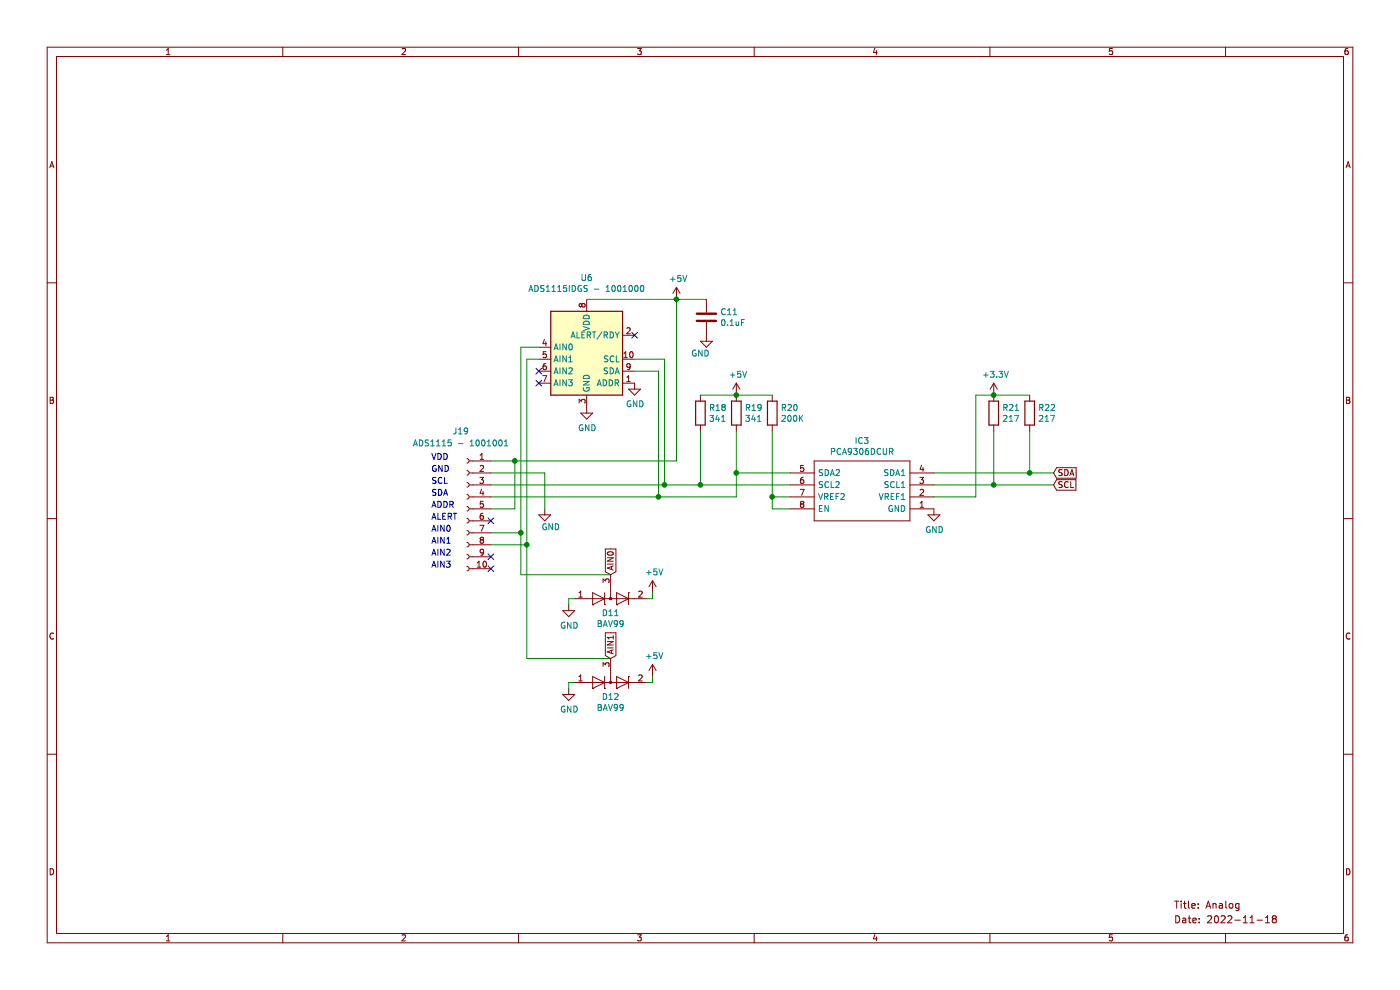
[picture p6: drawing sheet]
EESchema Schematic File Version 4
EELAYER 30 0
EELAYER END
$Descr A4 11693 8268
encoding utf-8
Sheet 6 6
Title "Analog"
Date "2022-11-18"
Rev ""
Comp ""
Comment1 ""
Comment2 ""
Comment3 ""
Comment4 ""
$EndDescr
$Comp
L Connector:Conn_01x10_Female J19
U 1 1
P 3900 4250
F 0 "J19" H 3950 4900 50  0000 C CNN
F 1 "ADS1115 - 1001001" H 3950 4800 50  0000 C CNN
F 2 "Connector_PinSocket_2.54mm:PinSocket_1x10_P2.54mm_Vertical" H 3900 4250 50  0001 C CNN
F 3 "~" H 3900 4250 50  0001 C CNN
	1    3900 4250
	-1   0    0    -1  
$EndComp
Text Notes 3600 3850 0    50   ~ 0
VDD
Text Notes 3600 3950 0    50   ~ 0
GND
Text Notes 3600 4050 0    50   ~ 0
SCL
Text Notes 3600 4150 0    50   ~ 0
SDA
Text Notes 3600 4250 0    50   ~ 0
ADDR
Text Notes 3600 4350 0    50   ~ 0
ALERT
Text Notes 3600 4450 0    50   ~ 0
AIN0
Text Notes 3600 4550 0    50   ~ 0
AIN1
Text Notes 3600 4650 0    50   ~ 0
AIN2
Text Notes 3600 4750 0    50   ~ 0
AIN3
$Comp
L power:+5V #PWR050
U 1 1
P 6150 3300
F 0 "#PWR050" H 6150 3150 50  0001 C CNN
F 1 "+5V" H 6165 3473 50  0000 C CNN
F 2 "" H 6150 3300 50  0001 C CNN
F 3 "" H 6150 3300 50  0001 C CNN
	1    6150 3300
	1    0    0    -1  
$EndComp
$Comp
L power:+5V #PWR045
U 1 1
P 5650 2500
F 0 "#PWR045" H 5650 2350 50  0001 C CNN
F 1 "+5V" H 5665 2673 50  0000 C CNN
F 2 "" H 5650 2500 50  0001 C CNN
F 3 "" H 5650 2500 50  0001 C CNN
	1    5650 2500
	1    0    0    -1  
$EndComp
$Comp
L power:GND #PWR047
U 1 1
P 4550 4250
F 0 "#PWR047" H 4550 4000 50  0001 C CNN
F 1 "GND" H 4600 4100 50  0000 C CNN
F 2 "" H 4550 4250 50  0001 C CNN
F 3 "" H 4550 4250 50  0001 C CNN
	1    4550 4250
	1    0    0    -1  
$EndComp
$Comp
L power:GND #PWR052
U 1 1
P 7800 4250
F 0 "#PWR052" H 7800 4000 50  0001 C CNN
F 1 "GND" H 7805 4077 50  0000 C CNN
F 2 "" H 7800 4250 50  0001 C CNN
F 3 "" H 7800 4250 50  0001 C CNN
	1    7800 4250
	1    0    0    -1  
$EndComp
NoConn ~ 4100 4350
NoConn ~ 4100 4650
NoConn ~ 4100 4750
$Comp
L Device:R R18
U 1 1
P 5850 3450
F 0 "R18" H 5920 3496 50  0000 L CNN
F 1 "341" H 5920 3405 50  0000 L CNN
F 2 "Resistor_SMD:R_0603_1608Metric" V 5780 3450 50  0001 C CNN
F 3 "~" H 5850 3450 50  0001 C CNN
	1    5850 3450
	1    0    0    -1  
$EndComp
$Comp
L Device:R R19
U 1 1
P 6150 3450
F 0 "R19" H 6220 3496 50  0000 L CNN
F 1 "341" H 6220 3405 50  0000 L CNN
F 2 "Resistor_SMD:R_0603_1608Metric" V 6080 3450 50  0001 C CNN
F 3 "~" H 6150 3450 50  0001 C CNN
	1    6150 3450
	1    0    0    -1  
$EndComp
Wire Wire Line
	5850 3600 5850 4050
$Comp
L Device:R R20
U 1 1
P 6450 3450
F 0 "R20" H 6520 3496 50  0000 L CNN
F 1 "200K" H 6520 3405 50  0000 L CNN
F 2 "Resistor_SMD:R_0603_1608Metric" V 6380 3450 50  0001 C CNN
F 3 "~" H 6450 3450 50  0001 C CNN
	1    6450 3450
	1    0    0    -1  
$EndComp
Wire Wire Line
	5850 4050 6600 4050
Connection ~ 5850 4050
Wire Wire Line
	6150 3600 6150 3950
Connection ~ 6150 3950
Wire Wire Line
	6150 3950 6600 3950
Wire Wire Line
	6450 3600 6450 4150
Wire Wire Line
	6450 4250 6600 4250
Wire Wire Line
	6450 4150 6600 4150
Connection ~ 6450 4150
Wire Wire Line
	6450 4150 6450 4250
Wire Wire Line
	6150 3950 6150 4150
Wire Wire Line
	5850 3300 6150 3300
Wire Wire Line
	6150 3300 6450 3300
Connection ~ 6150 3300
$Comp
L Device:R R21
U 1 1
P 8300 3450
F 0 "R21" H 8370 3496 50  0000 L CNN
F 1 "217" H 8370 3405 50  0000 L CNN
F 2 "Resistor_SMD:R_0603_1608Metric" V 8230 3450 50  0001 C CNN
F 3 "~" H 8300 3450 50  0001 C CNN
	1    8300 3450
	1    0    0    -1  
$EndComp
$Comp
L Device:R R22
U 1 1
P 8600 3450
F 0 "R22" H 8670 3496 50  0000 L CNN
F 1 "217" H 8670 3405 50  0000 L CNN
F 2 "Resistor_SMD:R_0603_1608Metric" V 8530 3450 50  0001 C CNN
F 3 "~" H 8600 3450 50  0001 C CNN
	1    8600 3450
	1    0    0    -1  
$EndComp
Text GLabel 8800 4050 2    50   Input ~ 0
SCL
Text GLabel 8800 3950 2    50   Input ~ 0
SDA
Wire Wire Line
	7800 3950 8600 3950
Wire Wire Line
	7800 4050 8300 4050
Connection ~ 8600 3950
Wire Wire Line
	8600 3950 8800 3950
Connection ~ 8300 4050
Wire Wire Line
	8300 4050 8800 4050
$Comp
L power:+3.3V #PWR053
U 1 1
P 8300 3300
F 0 "#PWR053" H 8300 3150 50  0001 C CNN
F 1 "+3.3V" H 8315 3473 50  0000 C CNN
F 2 "" H 8300 3300 50  0001 C CNN
F 3 "" H 8300 3300 50  0001 C CNN
	1    8300 3300
	1    0    0    -1  
$EndComp
Wire Wire Line
	8300 3300 8600 3300
Connection ~ 8300 3300
Wire Wire Line
	7800 4150 8150 4150
Wire Wire Line
	8150 3300 8300 3300
$Comp
L Analog_ADC:ADS1115IDGS U6
U 1 1
P 4900 3000
F 0 "U6" H 4900 3681 50  0000 C CNN
F 1 "ADS1115IDGS - 1001000" H 4900 3590 50  0000 C CNN
F 2 "Package_SO:TSSOP-10_3x3mm_P0.5mm" H 4900 2500 50  0001 C CNN
F 3 "http://www.ti.com/lit/ds/symlink/ads1113.pdf" H 4850 2100 50  0001 C CNN
	1    4900 3000
	1    0    0    -1  
$EndComp
Wire Wire Line
	4100 3850 4300 3850
Wire Wire Line
	4100 3950 4550 3950
Wire Wire Line
	4100 4050 5550 4050
Wire Wire Line
	4100 4150 5500 4150
Wire Wire Line
	4100 4250 4300 4250
$Comp
L power:GND #PWR03
U 1 1
P 4900 3400
F 0 "#PWR03" H 4900 3150 50  0001 C CNN
F 1 "GND" H 4905 3227 50  0000 C CNN
F 2 "" H 4900 3400 50  0001 C CNN
F 3 "" H 4900 3400 50  0001 C CNN
	1    4900 3400
	1    0    0    -1  
$EndComp
NoConn ~ 4500 3200
NoConn ~ 4500 3100
NoConn ~ 5300 2800
Wire Wire Line
	5300 3000 5550 3000
Wire Wire Line
	5550 3000 5550 4050
Connection ~ 5550 4050
Wire Wire Line
	5550 4050 5850 4050
Wire Wire Line
	5300 3100 5500 3100
Wire Wire Line
	5500 3100 5500 4150
Connection ~ 5500 4150
Wire Wire Line
	5500 4150 6150 4150
Wire Wire Line
	4500 3000 4400 3000
Wire Wire Line
	4400 3000 4400 4550
Wire Wire Line
	4100 4550 4400 4550
Connection ~ 4400 4550
Wire Wire Line
	4500 2900 4350 2900
Wire Wire Line
	4350 2900 4350 4450
Wire Wire Line
	4100 4450 4350 4450
Connection ~ 4350 4450
$Comp
L power:GND #PWR056
U 1 1
P 5300 3200
F 0 "#PWR056" H 5300 2950 50  0001 C CNN
F 1 "GND" H 5305 3027 50  0000 C CNN
F 2 "" H 5300 3200 50  0001 C CNN
F 3 "" H 5300 3200 50  0001 C CNN
	1    5300 3200
	1    0    0    -1  
$EndComp
Wire Wire Line
	4300 4250 4300 3850
Connection ~ 4300 3850
Wire Wire Line
	4300 3850 5650 3850
Wire Wire Line
	4550 4250 4550 3950
$Comp
L RC10-rescue:C-Device C?
U 1 1
P 5900 2650
AR Path="/6384FD76" Ref="C?"  Part="1" 
AR Path="/637D746E/6384FD76" Ref="C11"  Part="1" 
F 0 "C11" H 6015 2696 50  0000 L CNN
F 1 "0.1uF" H 6015 2605 50  0000 L CNN
F 2 "Capacitor_SMD:C_0805_2012Metric" H 5938 2500 50  0001 C CNN
F 3 "~" H 5900 2650 50  0001 C CNN
	1    5900 2650
	1    0    0    -1  
$EndComp
$Comp
L RC10-rescue:GND-power #PWR?
U 1 1
P 5900 2800
AR Path="/6384FD7C" Ref="#PWR?"  Part="1" 
AR Path="/637D746E/6384FD7C" Ref="#PWR057"  Part="1" 
F 0 "#PWR057" H 5900 2550 50  0001 C CNN
F 1 "GND" H 5850 2650 50  0000 C CNN
F 2 "" H 5900 2800 50  0001 C CNN
F 3 "" H 5900 2800 50  0001 C CNN
	1    5900 2800
	1    0    0    -1  
$EndComp
Wire Wire Line
	5650 2500 4900 2500
Wire Wire Line
	5650 2500 5650 3850
Connection ~ 5650 2500
Wire Wire Line
	5650 2500 5900 2500
Text GLabel 5100 5500 1    50   Input ~ 0
AIN1
Wire Wire Line
	4750 5700 4750 5750
Wire Wire Line
	4800 5700 4750 5700
$Comp
L power:GND #PWR054
U 1 1
P 4750 5750
F 0 "#PWR054" H 4750 5500 50  0001 C CNN
F 1 "GND" H 4755 5577 50  0000 C CNN
F 2 "" H 4750 5750 50  0001 C CNN
F 3 "" H 4750 5750 50  0001 C CNN
	1    4750 5750
	1    0    0    -1  
$EndComp
Wire Wire Line
	5450 5700 5450 5650
Wire Wire Line
	5400 5700 5450 5700
$Comp
L power:+5V #PWR055
U 1 1
P 5450 5650
F 0 "#PWR055" H 5450 5500 50  0001 C CNN
F 1 "+5V" H 5465 5823 50  0000 C CNN
F 2 "" H 5450 5650 50  0001 C CNN
F 3 "" H 5450 5650 50  0001 C CNN
	1    5450 5650
	1    0    0    -1  
$EndComp
$Comp
L Diode:BAV99 D12
U 1 1
P 5100 5700
F 0 "D12" H 5100 5823 50  0000 C CNN
F 1 "BAV99" H 5100 5914 50  0000 C CNN
F 2 "Package_TO_SOT_SMD:SOT-23" H 5100 5200 50  0001 C CNN
F 3 "https://assets.nexperia.com/documents/data-sheet/BAV99_SER.pdf" H 5100 5700 50  0001 C CNN
	1    5100 5700
	1    0    0    1   
$EndComp
Text GLabel 5100 4800 1    50   Input ~ 0
AIN0
Wire Wire Line
	4750 5000 4750 5050
Wire Wire Line
	4800 5000 4750 5000
$Comp
L power:GND #PWR048
U 1 1
P 4750 5050
F 0 "#PWR048" H 4750 4800 50  0001 C CNN
F 1 "GND" H 4755 4877 50  0000 C CNN
F 2 "" H 4750 5050 50  0001 C CNN
F 3 "" H 4750 5050 50  0001 C CNN
	1    4750 5050
	1    0    0    -1  
$EndComp
Wire Wire Line
	5450 5000 5450 4950
Wire Wire Line
	5400 5000 5450 5000
$Comp
L power:+5V #PWR051
U 1 1
P 5450 4950
F 0 "#PWR051" H 5450 4800 50  0001 C CNN
F 1 "+5V" H 5465 5123 50  0000 C CNN
F 2 "" H 5450 4950 50  0001 C CNN
F 3 "" H 5450 4950 50  0001 C CNN
	1    5450 4950
	1    0    0    -1  
$EndComp
$Comp
L Diode:BAV99 D11
U 1 1
P 5100 5000
F 0 "D11" H 5100 5123 50  0000 C CNN
F 1 "BAV99" H 5100 5214 50  0000 C CNN
F 2 "Package_TO_SOT_SMD:SOT-23" H 5100 4500 50  0001 C CNN
F 3 "https://assets.nexperia.com/documents/data-sheet/BAV99_SER.pdf" H 5100 5000 50  0001 C CNN
	1    5100 5000
	1    0    0    1   
$EndComp
$Comp
L MyLib:PCA9306DCUR IC3
U 1 1
P 7800 4250
F 0 "IC3" H 8400 3685 50  0000 C CNN
F 1 "PCA9306DCUR" H 8400 3776 50  0000 C CNN
F 2 "MyFootprints:PCA9306DCUR" H 8850 4350 50  0001 L CNN
F 3 "http://www.ti.com/lit/gpn/pca9306" H 8850 4250 50  0001 L CNN
F 4 "2-Bit Bidirectional I2C Bus and SMBus Voltage-Level Shifter" H 8850 4150 50  0001 L CNN "Description"
F 5 "0.9" H 8850 4050 50  0001 L CNN "Height"
F 6 "595-PCA9306DCUR" H 8850 3950 50  0001 L CNN "Mouser Part Number"
F 7 "https://www.mouser.co.uk/ProductDetail/Texas-Instruments/PCA9306DCUR?qs=wgAEGBTxy7nQr5PRxNBUNA%3D%3D" H 8850 3850 50  0001 L CNN "Mouser Price/Stock"
F 8 "Texas Instruments" H 8850 3750 50  0001 L CNN "Manufacturer_Name"
F 9 "PCA9306DCUR" H 8850 3650 50  0001 L CNN "Manufacturer_Part_Number"
	1    7800 4250
	-1   0    0    1   
$EndComp
Wire Wire Line
	5100 5500 4400 5500
Wire Wire Line
	4400 4550 4400 5500
Wire Wire Line
	5100 4800 4350 4800
Wire Wire Line
	4350 4450 4350 4800
Wire Wire Line
	8300 3600 8300 4050
Wire Wire Line
	8600 3600 8600 3950
Wire Wire Line
	8150 3300 8150 4150
$EndSCHEMATC
